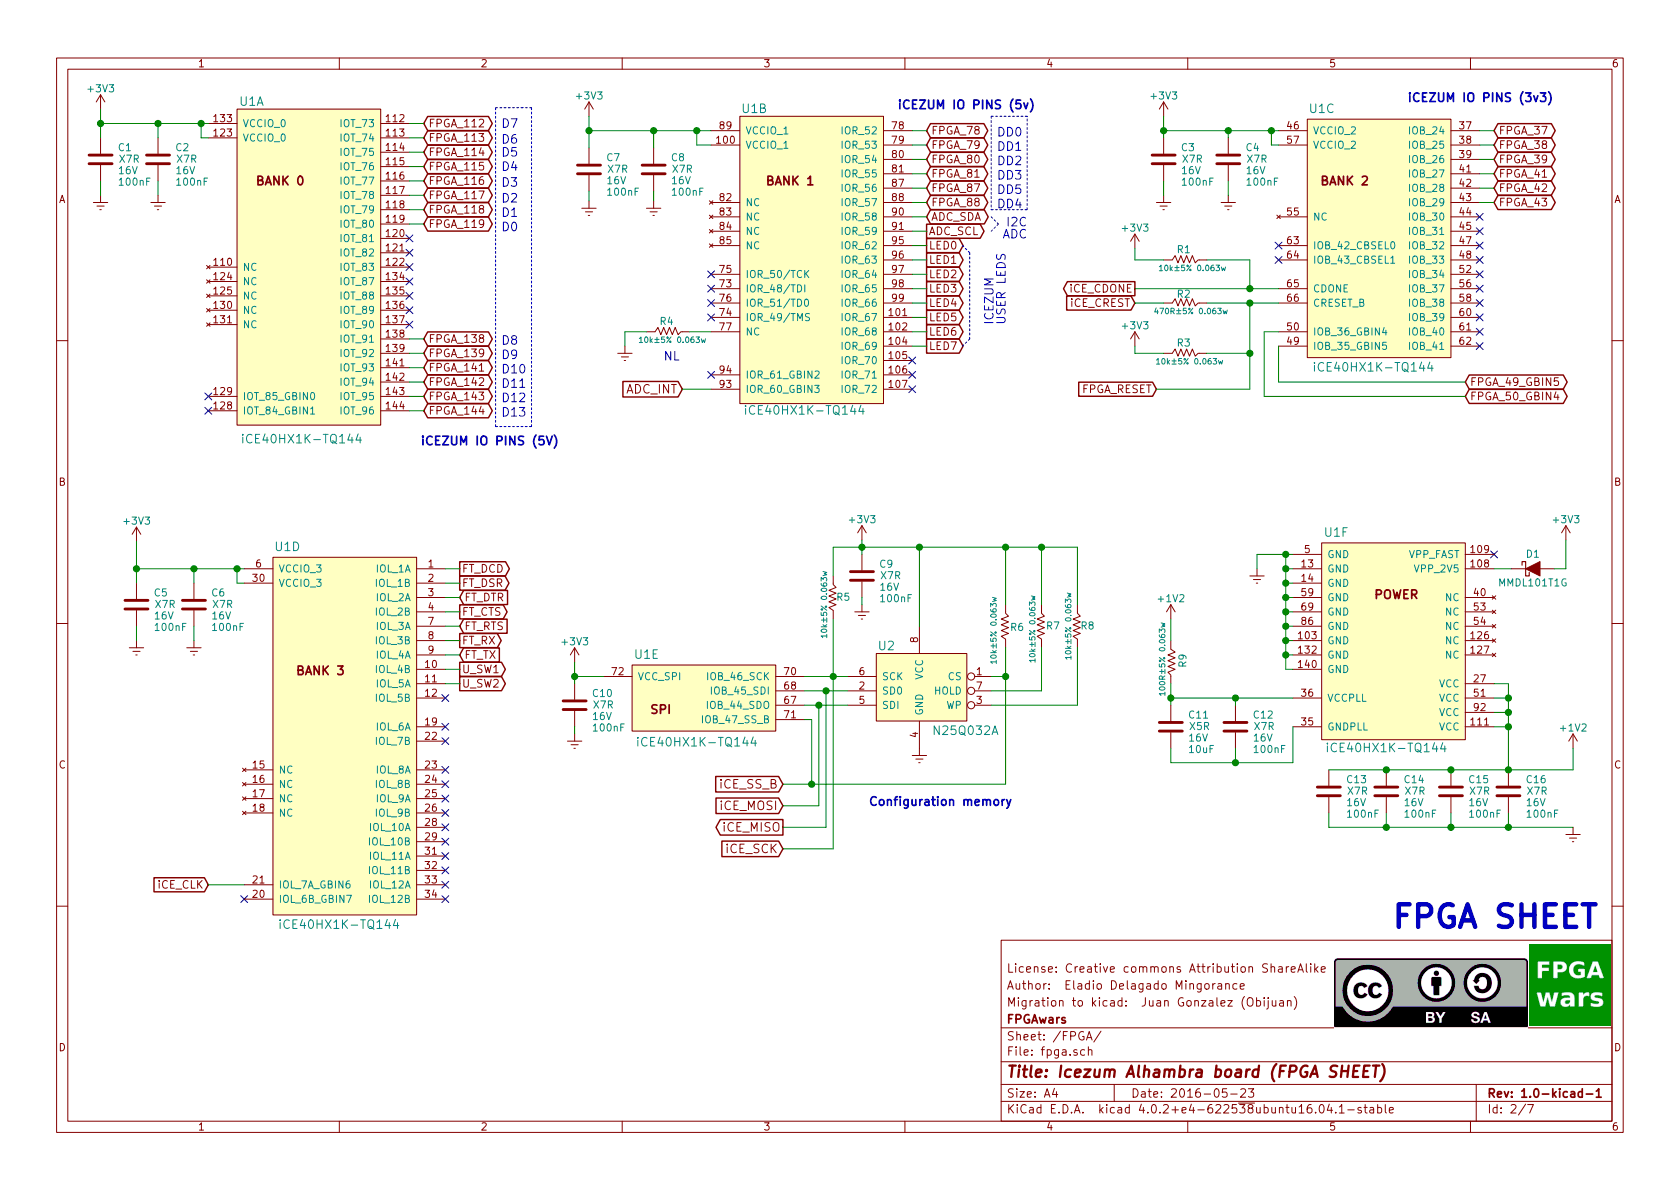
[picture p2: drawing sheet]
EESchema Schematic File Version 2
LIBS:icezum
EELAYER 25 0
EELAYER END
$Descr A4 11693 8268
encoding utf-8
Sheet 2 7
Title "Icezum Alhambra board (FPGA SHEET)"
Date "2016-05-23"
Rev "1.0-kicad-1"
Comp "FPGAwars"
Comment1 "Migration to kicad:  Juan Gonzalez (Obijuan)"
Comment2 "Author:  Eladio Delagado Mingorance"
Comment3 "License: Creative commons Attribution ShareAlike "
Comment4 ""
$EndDescr
$Comp
L C C1
U 1 1
P 700 1100
F 0 "C1" H 820 1180 50  0000 L CNN
F 1 "100nF" H 820 940 50  0000 L CNN
F 2 "" H 738 950 50  0000 C CNN
F 3 "" H 700 1100 50  0000 C CNN
F 4 "X7R" H 900 1100 50  0000 C CNN "class"
F 5 "16V" H 890 1020 50  0000 C CNN "Voltage"
	1    700  1100
	1    0    0    -1  
$EndComp
$Comp
L +3V3 #PWR01
U 1 1
P 700 750
F 0 "#PWR01" H 700 600 50  0001 C CNN
F 1 "+3V3" H 700 890 50  0000 C CNN
F 2 "" H 700 750 50  0000 C CNN
F 3 "" H 700 750 50  0000 C CNN
	1    700  750 
	1    0    0    -1  
$EndComp
$Comp
L C C2
U 1 1
P 1100 1100
F 0 "C2" H 1220 1180 50  0000 L CNN
F 1 "100nF" H 1220 940 50  0000 L CNN
F 2 "" H 1138 950 50  0000 C CNN
F 3 "" H 1100 1100 50  0000 C CNN
F 4 "X7R" H 1300 1100 50  0000 C CNN "class"
F 5 "16V" H 1290 1020 50  0000 C CNN "Voltage"
	1    1100 1100
	1    0    0    -1  
$EndComp
$Comp
L GNDREF #PWR02
U 1 1
P 1100 1350
F 0 "#PWR02" H 1100 1100 50  0001 C CNN
F 1 "GNDREF" H 1100 1200 50  0001 C CNN
F 2 "" H 1100 1350 50  0000 C CNN
F 3 "" H 1100 1350 50  0000 C CNN
	1    1100 1350
	1    0    0    -1  
$EndComp
Text GLabel 2950 850  2    54   BiDi ~ 0
FPGA_112
Text GLabel 2950 950  2    54   BiDi ~ 0
FPGA_113
Text GLabel 2950 1050 2    54   BiDi ~ 0
FPGA_114
Text GLabel 2950 1150 2    54   BiDi ~ 0
FPGA_115
Text GLabel 2950 1250 2    54   BiDi ~ 0
FPGA_116
Text GLabel 2950 1350 2    54   BiDi ~ 0
FPGA_117
Text GLabel 2950 1450 2    54   BiDi ~ 0
FPGA_118
Text GLabel 2950 1550 2    54   BiDi ~ 0
FPGA_119
Text GLabel 2950 2350 2    54   BiDi ~ 0
FPGA_138
Text GLabel 2950 2450 2    54   BiDi ~ 0
FPGA_139
Text GLabel 2950 2550 2    54   BiDi ~ 0
FPGA_141
Text GLabel 2950 2650 2    54   BiDi ~ 0
FPGA_142
Text GLabel 2950 2750 2    54   BiDi ~ 0
FPGA_143
Text GLabel 2950 2850 2    54   BiDi ~ 0
FPGA_144
NoConn ~ 2850 1650
NoConn ~ 2850 1750
NoConn ~ 2850 1850
NoConn ~ 2850 1950
NoConn ~ 2850 2050
NoConn ~ 2850 2150
NoConn ~ 2850 2250
$Comp
L iCE40HX1K-TQ144 U1
U 2 1
P 4950 900
F 0 "U1" H 5250 1050 60  0000 C CNN
F 1 "iCE40HX1K-TQ144" H 5600 -1050 60  0000 C CNN
F 2 "" H 5250 500 60  0000 C CNN
F 3 "" H 5250 500 60  0000 C CNN
	2    4950 900 
	1    0    0    -1  
$EndComp
$Comp
L C C7
U 1 1
P 4100 1170
F 0 "C7" H 4220 1250 50  0000 L CNN
F 1 "100nF" H 4220 1010 50  0000 L CNN
F 2 "" H 4138 1020 50  0000 C CNN
F 3 "" H 4100 1170 50  0000 C CNN
F 4 "X7R" H 4300 1170 50  0000 C CNN "class"
F 5 "16V" H 4290 1090 50  0000 C CNN "Voltage"
	1    4100 1170
	1    0    0    -1  
$EndComp
$Comp
L +3V3 #PWR03
U 1 1
P 4100 800
F 0 "#PWR03" H 4100 650 50  0001 C CNN
F 1 "+3V3" H 4100 940 50  0000 C CNN
F 2 "" H 4100 800 50  0000 C CNN
F 3 "" H 4100 800 50  0000 C CNN
	1    4100 800 
	1    0    0    -1  
$EndComp
$Comp
L GNDREF #PWR04
U 1 1
P 4100 1390
F 0 "#PWR04" H 4100 1140 50  0001 C CNN
F 1 "GNDREF" H 4100 1240 50  0001 C CNN
F 2 "" H 4100 1390 50  0000 C CNN
F 3 "" H 4100 1390 50  0000 C CNN
	1    4100 1390
	1    0    0    -1  
$EndComp
$Comp
L C C8
U 1 1
P 4550 1170
F 0 "C8" H 4670 1250 50  0000 L CNN
F 1 "100nF" H 4670 1010 50  0000 L CNN
F 2 "" H 4588 1020 50  0000 C CNN
F 3 "" H 4550 1170 50  0000 C CNN
F 4 "X7R" H 4750 1170 50  0000 C CNN "class"
F 5 "16V" H 4740 1090 50  0000 C CNN "Voltage"
	1    4550 1170
	1    0    0    -1  
$EndComp
$Comp
L GNDREF #PWR05
U 1 1
P 4550 1390
F 0 "#PWR05" H 4550 1140 50  0001 C CNN
F 1 "GNDREF" H 4550 1240 50  0001 C CNN
F 2 "" H 4550 1390 50  0000 C CNN
F 3 "" H 4550 1390 50  0000 C CNN
	1    4550 1390
	1    0    0    -1  
$EndComp
$Comp
L R R4
U 1 1
P 4800 2300
F 0 "R4" V 4730 2140 50  0000 C CNN
F 1 "10k±5% 0.063w" V 4860 2180 39  0000 C CNN
F 2 "" V 4730 2300 50  0000 C CNN
F 3 "" H 4800 2300 50  0000 C CNN
	1    4800 2300
	0    1    1    0   
$EndComp
$Comp
L GNDREF #PWR06
U 1 1
P 4350 2400
F 0 "#PWR06" H 4350 2150 50  0001 C CNN
F 1 "GNDREF" H 4350 2250 50  0001 C CNN
F 2 "" H 4350 2400 50  0000 C CNN
F 3 "" H 4350 2400 50  0000 C CNN
	1    4350 2400
	1    0    0    -1  
$EndComp
Text GLabel 4750 2700 0    60   Input ~ 0
ADC_INT
Text GLabel 6450 900  2    54   BiDi ~ 0
FPGA_78
Text GLabel 6450 1000 2    54   BiDi ~ 0
FPGA_79
Text GLabel 6450 1100 2    54   BiDi ~ 0
FPGA_80
Text GLabel 6450 1200 2    54   BiDi ~ 0
FPGA_81
Text GLabel 6450 1300 2    54   BiDi ~ 0
FPGA_87
Text GLabel 6450 1400 2    54   BiDi ~ 0
FPGA_88
Text GLabel 6450 1500 2    54   BiDi ~ 0
ADC_SDA
Text GLabel 6450 1600 2    54   Output ~ 0
ADC_SCL
NoConn ~ 6350 2700
NoConn ~ 6350 2600
NoConn ~ 6350 2500
Text GLabel 6450 1700 2    54   Output ~ 0
LED0
Text GLabel 6450 1800 2    54   Output ~ 0
LED1
Text GLabel 6450 1900 2    54   Output ~ 0
LED2
Text GLabel 6450 2000 2    54   Output ~ 0
LED3
Text GLabel 6450 2100 2    54   Output ~ 0
LED4
Text GLabel 6450 2200 2    54   Output ~ 0
LED5
Text GLabel 6450 2300 2    54   Output ~ 0
LED6
Text GLabel 6450 2400 2    54   Output ~ 0
LED7
$Comp
L iCE40HX1K-TQ144 U1
U 3 1
P 8900 900
F 0 "U1" H 9200 1050 60  0000 C CNN
F 1 "iCE40HX1K-TQ144" H 9560 -750 60  0000 C CNN
F 2 "" H 9200 500 60  0000 C CNN
F 3 "" H 9200 500 60  0000 C CNN
	3    8900 900 
	1    0    0    -1  
$EndComp
$Comp
L C C3
U 1 1
P 8100 1100
F 0 "C3" H 8220 1180 50  0000 L CNN
F 1 "100nF" H 8220 940 50  0000 L CNN
F 2 "" H 8138 950 50  0000 C CNN
F 3 "" H 8100 1100 50  0000 C CNN
F 4 "X7R" H 8300 1100 50  0000 C CNN "class"
F 5 "16V" H 8290 1020 50  0000 C CNN "Voltage"
	1    8100 1100
	1    0    0    -1  
$EndComp
$Comp
L +3V3 #PWR07
U 1 1
P 8100 800
F 0 "#PWR07" H 8100 650 50  0001 C CNN
F 1 "+3V3" H 8100 940 50  0000 C CNN
F 2 "" H 8100 800 50  0000 C CNN
F 3 "" H 8100 800 50  0000 C CNN
	1    8100 800 
	1    0    0    -1  
$EndComp
$Comp
L GNDREF #PWR08
U 1 1
P 8100 1350
F 0 "#PWR08" H 8100 1100 50  0001 C CNN
F 1 "GNDREF" H 8100 1200 50  0001 C CNN
F 2 "" H 8100 1350 50  0000 C CNN
F 3 "" H 8100 1350 50  0000 C CNN
	1    8100 1350
	1    0    0    -1  
$EndComp
$Comp
L C C4
U 1 1
P 8550 1100
F 0 "C4" H 8670 1180 50  0000 L CNN
F 1 "100nF" H 8670 940 50  0000 L CNN
F 2 "" H 8588 950 50  0000 C CNN
F 3 "" H 8550 1100 50  0000 C CNN
F 4 "X7R" H 8750 1100 50  0000 C CNN "class"
F 5 "16V" H 8740 1020 50  0000 C CNN "Voltage"
	1    8550 1100
	1    0    0    -1  
$EndComp
$Comp
L GNDREF #PWR09
U 1 1
P 8550 1350
F 0 "#PWR09" H 8550 1100 50  0001 C CNN
F 1 "GNDREF" H 8550 1200 50  0001 C CNN
F 2 "" H 8550 1350 50  0000 C CNN
F 3 "" H 8550 1350 50  0000 C CNN
	1    8550 1350
	1    0    0    -1  
$EndComp
Text GLabel 10400 900  2    54   BiDi ~ 0
FPGA_37
Text GLabel 10400 1000 2    54   BiDi ~ 0
FPGA_38
Text GLabel 10400 1100 2    54   BiDi ~ 0
FPGA_39
Text GLabel 10400 1200 2    54   BiDi ~ 0
FPGA_41
Text GLabel 10400 1300 2    54   BiDi ~ 0
FPGA_42
Text GLabel 10400 1400 2    54   BiDi ~ 0
FPGA_43
Text GLabel 7900 2000 0    54   Output ~ 0
iCE_CDONE
Text GLabel 7900 2100 0    54   Input ~ 0
iCE_CREST
$Comp
L R R2
U 1 1
P 8400 2100
F 0 "R2" V 8340 1940 50  0000 C CNN
F 1 "470R±5% 0.063w" V 8460 1990 39  0000 C CNN
F 2 "" V 8330 2100 50  0000 C CNN
F 3 "" H 8400 2100 50  0000 C CNN
	1    8400 2100
	0    1    1    0   
$EndComp
$Comp
L +3V3 #PWR010
U 1 1
P 7900 1720
F 0 "#PWR010" H 7900 1570 50  0001 C CNN
F 1 "+3V3" H 7900 1860 50  0000 C CNN
F 2 "" H 7900 1720 50  0000 C CNN
F 3 "" H 7900 1720 50  0000 C CNN
	1    7900 1720
	1    0    0    -1  
$EndComp
$Comp
L +3V3 #PWR011
U 1 1
P 7900 2400
F 0 "#PWR011" H 7900 2250 50  0001 C CNN
F 1 "+3V3" H 7900 2540 50  0000 C CNN
F 2 "" H 7900 2400 50  0000 C CNN
F 3 "" H 7900 2400 50  0000 C CNN
	1    7900 2400
	1    0    0    -1  
$EndComp
$Comp
L R R3
U 1 1
P 8400 2450
F 0 "R3" V 8330 2290 50  0000 C CNN
F 1 "10k±5% 0.063w" V 8460 2330 39  0000 C CNN
F 2 "" V 8330 2450 50  0000 C CNN
F 3 "" H 8400 2450 50  0000 C CNN
	1    8400 2450
	0    1    1    0   
$EndComp
Text GLabel 8050 2700 0    54   Input ~ 0
FPGA_RESET
Text GLabel 10200 2650 2    54   BiDi ~ 0
FPGA_49_GBIN5
Text GLabel 10200 2750 2    54   BiDi ~ 0
FPGA_50_GBIN4
$Comp
L C C5
U 1 1
P 950 4200
F 0 "C5" H 1070 4280 50  0000 L CNN
F 1 "100nF" H 1070 4040 50  0000 L CNN
F 2 "" H 988 4050 50  0000 C CNN
F 3 "" H 950 4200 50  0000 C CNN
F 4 "X7R" H 1150 4200 50  0000 C CNN "class"
F 5 "16V" H 1140 4120 50  0000 C CNN "Voltage"
	1    950  4200
	1    0    0    -1  
$EndComp
$Comp
L +3V3 #PWR012
U 1 1
P 950 3760
F 0 "#PWR012" H 950 3610 50  0001 C CNN
F 1 "+3V3" H 950 3900 50  0000 C CNN
F 2 "" H 950 3760 50  0000 C CNN
F 3 "" H 950 3760 50  0000 C CNN
	1    950  3760
	1    0    0    -1  
$EndComp
$Comp
L GNDREF #PWR013
U 1 1
P 950 4450
F 0 "#PWR013" H 950 4200 50  0001 C CNN
F 1 "GNDREF" H 950 4300 50  0001 C CNN
F 2 "" H 950 4450 50  0000 C CNN
F 3 "" H 950 4450 50  0000 C CNN
	1    950  4450
	1    0    0    -1  
$EndComp
$Comp
L GNDREF #PWR014
U 1 1
P 1350 4450
F 0 "#PWR014" H 1350 4200 50  0001 C CNN
F 1 "GNDREF" H 1350 4300 50  0001 C CNN
F 2 "" H 1350 4450 50  0000 C CNN
F 3 "" H 1350 4450 50  0000 C CNN
	1    1350 4450
	1    0    0    -1  
$EndComp
Text GLabel 3200 3950 2    54   Output ~ 0
FT_DCD
Text GLabel 3200 4050 2    54   Output ~ 0
FT_DSR
Text GLabel 3200 4150 2    54   Input ~ 0
FT_DTR
Text GLabel 3200 4250 2    54   Output ~ 0
FT_CTS
Text GLabel 3200 4350 2    54   Input ~ 0
FT_RTS
Text GLabel 3200 4450 2    54   Output ~ 0
FT_RX
Text GLabel 3200 4550 2    54   Input ~ 0
FT_TX
Text GLabel 3200 4650 2    54   Output ~ 0
U_SW1
Text GLabel 3200 4750 2    54   Output ~ 0
U_SW2
Text GLabel 1450 6150 0    54   Input ~ 0
iCE_CLK
$Comp
L +1V2 #PWR015
U 1 1
P 8150 4300
F 0 "#PWR015" H 8150 4150 50  0001 C CNN
F 1 "+1V2" H 8150 4440 50  0000 C CNN
F 2 "" H 8150 4300 50  0000 C CNN
F 3 "" H 8150 4300 50  0000 C CNN
	1    8150 4300
	1    0    0    -1  
$EndComp
$Comp
L R R9
U 1 1
P 8150 4750
F 0 "R9" V 8070 4590 50  0000 C CNN
F 1 "100R±5% 0.063w" V 8210 4580 39  0000 C CNN
F 2 "" V 8080 4750 50  0000 C CNN
F 3 "" H 8150 4750 50  0000 C CNN
	1    8150 4750
	-1   0    0    1   
$EndComp
$Comp
L C C12
U 1 1
P 8600 5050
F 0 "C12" H 8720 5130 50  0000 L CNN
F 1 "100nF" H 8720 4890 50  0000 L CNN
F 2 "" H 8638 4900 50  0000 C CNN
F 3 "" H 8600 5050 50  0000 C CNN
F 4 "X7R" H 8800 5050 50  0000 C CNN "class"
F 5 "16V" H 8790 4970 50  0000 C CNN "Voltage"
	1    8600 5050
	1    0    0    -1  
$EndComp
$Comp
L C C11
U 1 1
P 8150 5050
F 0 "C11" H 8270 5130 50  0000 L CNN
F 1 "10uF" H 8270 4890 50  0000 L CNN
F 2 "" H 8188 4900 50  0000 C CNN
F 3 "" H 8150 5050 50  0000 C CNN
F 4 "X5R" H 8350 5050 50  0000 C CNN "class"
F 5 "16V" H 8340 4970 50  0000 C CNN "Voltage"
	1    8150 5050
	1    0    0    -1  
$EndComp
NoConn ~ 10400 3850
$Comp
L C C13
U 1 1
P 9250 5500
F 0 "C13" H 9370 5580 50  0000 L CNN
F 1 "100nF" H 9370 5340 50  0000 L CNN
F 2 "" H 9288 5350 50  0000 C CNN
F 3 "" H 9250 5500 50  0000 C CNN
F 4 "X7R" H 9450 5500 50  0000 C CNN "class"
F 5 "16V" H 9440 5420 50  0000 C CNN "Voltage"
	1    9250 5500
	1    0    0    -1  
$EndComp
$Comp
L GNDREF #PWR017
U 1 1
P 10950 5750
F 0 "#PWR017" H 10950 5500 50  0001 C CNN
F 1 "GNDREF" H 10950 5600 50  0001 C CNN
F 2 "" H 10950 5750 50  0000 C CNN
F 3 "" H 10950 5750 50  0000 C CNN
	1    10950 5750
	1    0    0    -1  
$EndComp
$Comp
L C C14
U 1 1
P 9650 5500
F 0 "C14" H 9770 5580 50  0000 L CNN
F 1 "100nF" H 9770 5340 50  0000 L CNN
F 2 "" H 9688 5350 50  0000 C CNN
F 3 "" H 9650 5500 50  0000 C CNN
F 4 "X7R" H 9850 5500 50  0000 C CNN "class"
F 5 "16V" H 9840 5420 50  0000 C CNN "Voltage"
	1    9650 5500
	1    0    0    -1  
$EndComp
$Comp
L C C15
U 1 1
P 10100 5500
F 0 "C15" H 10220 5580 50  0000 L CNN
F 1 "100nF" H 10220 5340 50  0000 L CNN
F 2 "" H 10138 5350 50  0000 C CNN
F 3 "" H 10100 5500 50  0000 C CNN
F 4 "X7R" H 10300 5500 50  0000 C CNN "class"
F 5 "16V" H 10290 5420 50  0000 C CNN "Voltage"
	1    10100 5500
	1    0    0    -1  
$EndComp
$Comp
L C C16
U 1 1
P 10500 5500
F 0 "C16" H 10620 5580 50  0000 L CNN
F 1 "100nF" H 10620 5340 50  0000 L CNN
F 2 "" H 10538 5350 50  0000 C CNN
F 3 "" H 10500 5500 50  0000 C CNN
F 4 "X7R" H 10700 5500 50  0000 C CNN "class"
F 5 "16V" H 10690 5420 50  0000 C CNN "Voltage"
	1    10500 5500
	1    0    0    -1  
$EndComp
$Comp
L +3V3 #PWR019
U 1 1
P 10900 3750
F 0 "#PWR019" H 10900 3600 50  0001 C CNN
F 1 "+3V3" H 10900 3890 50  0000 C CNN
F 2 "" H 10900 3750 50  0000 C CNN
F 3 "" H 10900 3750 50  0000 C CNN
	1    10900 3750
	1    0    0    -1  
$EndComp
$Comp
L D_Schottky D1
U 1 1
P 10670 3950
F 0 "D1" H 10670 4050 50  0000 C CNN
F 1 "MMDL101T1G" H 10670 3850 50  0000 C CNN
F 2 "" H 10670 3950 50  0000 C CNN
F 3 "" H 10670 3950 50  0000 C CNN
	1    10670 3950
	1    0    0    -1  
$EndComp
Text Notes 4620 2500 0    60   ~ 0
NL
$Comp
L iCE40HX1K-TQ144 U1
U 5 1
P 4200 4700
F 0 "U1" H 4500 4850 60  0000 C CNN
F 1 "iCE40HX1K-TQ144" H 4850 4240 60  0000 C CNN
F 2 "" H 4550 3500 60  0000 C CNN
F 3 "" H 4550 3500 60  0000 C CNN
	5    4200 4700
	1    0    0    -1  
$EndComp
$Comp
L C C9
U 1 1
P 6000 4000
F 0 "C9" H 6120 4080 50  0000 L CNN
F 1 "100nF" H 6120 3840 50  0000 L CNN
F 2 "" H 6038 3850 50  0000 C CNN
F 3 "" H 6000 4000 50  0000 C CNN
F 4 "X7R" H 6200 4000 50  0000 C CNN "class"
F 5 "16V" H 6190 3920 50  0000 C CNN "Voltage"
	1    6000 4000
	1    0    0    -1  
$EndComp
$Comp
L GNDREF #PWR020
U 1 1
P 6000 4200
F 0 "#PWR020" H 6000 3950 50  0001 C CNN
F 1 "GNDREF" H 6000 4050 50  0001 C CNN
F 2 "" H 6000 4200 50  0000 C CNN
F 3 "" H 6000 4200 50  0000 C CNN
	1    6000 4200
	1    0    0    -1  
$EndComp
$Comp
L R R6
U 1 1
P 7000 4200
F 0 "R6" H 7080 4040 50  0000 C CNN
F 1 "10k±5% 0.063w" V 6920 4020 39  0000 C CNN
F 2 "" V 6930 4200 50  0000 C CNN
F 3 "" H 7000 4200 50  0000 C CNN
	1    7000 4200
	1    0    0    -1  
$EndComp
$Comp
L R R7
U 1 1
P 7250 4200
F 0 "R7" H 7330 4050 50  0000 C CNN
F 1 "10k±5% 0.063w" V 7190 4030 39  0000 C CNN
F 2 "" V 7180 4200 50  0000 C CNN
F 3 "" H 7250 4200 50  0000 C CNN
	1    7250 4200
	1    0    0    -1  
$EndComp
$Comp
L R R8
U 1 1
P 7500 4200
F 0 "R8" H 7570 4050 50  0000 C CNN
F 1 "10k±5% 0.063w" V 7440 4050 39  0000 C CNN
F 2 "" V 7430 4200 50  0000 C CNN
F 3 "" H 7500 4200 50  0000 C CNN
	1    7500 4200
	1    0    0    -1  
$EndComp
$Comp
L R R5
U 1 1
P 5800 4000
F 0 "R5" H 5870 3850 50  0000 C CNN
F 1 "10k±5% 0.063w" V 5740 3800 39  0000 C CNN
F 2 "" V 5730 4000 50  0000 C CNN
F 3 "" H 5800 4000 50  0000 C CNN
	1    5800 4000
	1    0    0    -1  
$EndComp
$Comp
L C C10
U 1 1
P 4000 4900
F 0 "C10" H 4120 4980 50  0000 L CNN
F 1 "100nF" H 4120 4740 50  0000 L CNN
F 2 "" H 4038 4750 50  0000 C CNN
F 3 "" H 4000 4900 50  0000 C CNN
F 4 "X7R" H 4200 4900 50  0000 C CNN "class"
F 5 "16V" H 4190 4820 50  0000 C CNN "Voltage"
	1    4000 4900
	1    0    0    -1  
$EndComp
$Comp
L +3V3 #PWR021
U 1 1
P 4000 4600
F 0 "#PWR021" H 4000 4450 50  0001 C CNN
F 1 "+3V3" H 4000 4740 50  0000 C CNN
F 2 "" H 4000 4600 50  0000 C CNN
F 3 "" H 4000 4600 50  0000 C CNN
	1    4000 4600
	1    0    0    -1  
$EndComp
$Comp
L GNDREF #PWR022
U 1 1
P 4000 5100
F 0 "#PWR022" H 4000 4850 50  0001 C CNN
F 1 "GNDREF" H 4000 4950 50  0001 C CNN
F 2 "" H 4000 5100 50  0000 C CNN
F 3 "" H 4000 5100 50  0000 C CNN
	1    4000 5100
	1    0    0    -1  
$EndComp
Text GLabel 5450 5450 0    60   Input ~ 0
iCE_SS_B
Text GLabel 5450 5600 0    60   Input ~ 0
iCE_MOSI
Text GLabel 5450 5750 0    60   Output ~ 0
iCE_MISO
Text GLabel 5450 5900 0    60   Input ~ 0
iCE_SCK
$Comp
L GNDREF #PWR023
U 1 1
P 6400 5200
F 0 "#PWR023" H 6400 4950 50  0001 C CNN
F 1 "GNDREF" H 6400 5050 50  0001 C CNN
F 2 "" H 6400 5200 50  0000 C CNN
F 3 "" H 6400 5200 50  0000 C CNN
	1    6400 5200
	1    0    0    -1  
$EndComp
Text Notes 3490 2890 0    60   ~ 0
D13
Text Notes 3490 2790 0    60   ~ 0
D12
Text Notes 3490 2690 0    60   ~ 0
D11
Text Notes 3490 2590 0    60   ~ 0
D10
Text Notes 3490 2490 0    60   ~ 0
D9
Text Notes 3490 2390 0    60   ~ 0
D8
Text Notes 1950 1700 0    60   ~ 12
FPGA
Text Notes 3490 1600 0    60   ~ 0
D0
Text Notes 3490 1500 0    60   ~ 0
D1
Text Notes 3490 1400 0    60   ~ 0
D2
Text Notes 3490 1290 0    60   ~ 0
D3
Text Notes 3490 1180 0    60   ~ 0
D4
Text Notes 3490 1080 0    60   ~ 0
D5
Text Notes 3490 990  0    60   ~ 0
D6
Text Notes 3490 880  0    60   ~ 0
D7
Text Notes 2930 3090 0    60   ~ 12
iCEZUM IO PINS (5V)
$Comp
L R R1
U 1 1
P 8400 1800
F 0 "R1" V 8330 1640 50  0000 C CNN
F 1 "10k±5% 0.063w" V 8460 1700 39  0000 C CNN
F 2 "" V 8330 1800 50  0000 C CNN
F 3 "" H 8400 1800 50  0000 C CNN
	1    8400 1800
	0    1    1    0   
$EndComp
$Comp
L GNDREF #PWR024
U 1 1
P 700 1350
F 0 "#PWR024" H 700 1100 50  0001 C CNN
F 1 "GNDREF" H 700 1200 50  0001 C CNN
F 2 "" H 700 1350 50  0000 C CNN
F 3 "" H 700 1350 50  0000 C CNN
	1    700  1350
	1    0    0    -1  
$EndComp
$Comp
L iCE40HX1K-TQ144 U1
U 1 1
P 1450 850
F 0 "U1" H 1750 1000 60  0000 C CNN
F 1 "iCE40HX1K-TQ144" H 2100 -1350 60  0000 C CNN
F 2 "" H 1750 450 60  0000 C CNN
F 3 "" H 1750 450 60  0000 C CNN
	1    1450 850 
	1    0    0    -1  
$EndComp
NoConn ~ 1450 2850
NoConn ~ 1450 2750
NoConn ~ 4950 1900
NoConn ~ 4950 2000
NoConn ~ 4950 2100
NoConn ~ 4950 2200
NoConn ~ 4950 2600
Text Notes 6940 940  0    60   ~ 0
DD0
Text Notes 6940 1040 0    60   ~ 0
DD1
Text Notes 6940 1140 0    60   ~ 0
DD2
Text Notes 6940 1240 0    60   ~ 0
DD3
Text Notes 6940 1440 0    60   ~ 0
DD4
Text Notes 6940 1340 0    60   ~ 0
DD5
Text Notes 6250 750  0    60   ~ 12
iCEZUM IO PINS (5v)
Text Notes 7000 2250 1    60   ~ 0
ICEZUM \nUSER LEDS
Text Notes 7150 1650 2    60   ~ 0
I2C\nADC
Text Notes 9800 700  0    60   ~ 12
iCEZUM IO PINS (3v3)
NoConn ~ 8900 1700
NoConn ~ 8900 1800
NoConn ~ 10300 1500
NoConn ~ 10300 1600
NoConn ~ 10300 1700
NoConn ~ 10300 1800
NoConn ~ 10300 1900
NoConn ~ 10300 2000
NoConn ~ 10300 2100
NoConn ~ 10300 2200
NoConn ~ 10300 2300
NoConn ~ 10300 2400
$Comp
L C C6
U 1 1
P 1350 4200
F 0 "C6" H 1470 4280 50  0000 L CNN
F 1 "100nF" H 1470 4040 50  0000 L CNN
F 2 "" H 1388 4050 50  0000 C CNN
F 3 "" H 1350 4200 50  0000 C CNN
F 4 "X7R" H 1550 4200 50  0000 C CNN "class"
F 5 "16V" H 1540 4120 50  0000 C CNN "Voltage"
	1    1350 4200
	1    0    0    -1  
$EndComp
NoConn ~ 1700 6250
$Comp
L iCE40HX1K-TQ144 U1
U 4 1
P 1700 3950
F 0 "U1" H 2000 4100 60  0000 C CNN
F 1 "iCE40HX1K-TQ144" H 2360 1470 60  0000 C CNN
F 2 "" H 2000 2650 60  0000 C CNN
F 3 "" H 2000 2650 60  0000 C CNN
	4    1700 3950
	1    0    0    -1  
$EndComp
NoConn ~ 3100 4850
NoConn ~ 3100 5050
NoConn ~ 3100 5150
NoConn ~ 3100 5350
NoConn ~ 3100 5450
NoConn ~ 3100 5550
NoConn ~ 3100 5650
NoConn ~ 3100 5750
NoConn ~ 3100 5850
NoConn ~ 3100 5950
NoConn ~ 3100 6050
NoConn ~ 3100 6150
NoConn ~ 3100 6250
$Comp
L N25Q032A U2
U 1 1
P 5900 4700
F 0 "U2" H 6170 4910 60  0000 C CNN
F 1 "N25Q032A" H 6720 4320 60  0000 C CNN
F 2 "" H 6430 4800 60  0000 C CNN
F 3 "" H 6430 4800 60  0000 C CNN
	1    5900 4700
	1    0    0    -1  
$EndComp
$Comp
L +3V3 #PWR025
U 1 1
P 6000 3750
F 0 "#PWR025" H 6000 3600 50  0001 C CNN
F 1 "+3V3" H 6000 3890 50  0000 C CNN
F 2 "" H 6000 3750 50  0000 C CNN
F 3 "" H 6000 3750 50  0000 C CNN
	1    6000 3750
	1    0    0    -1  
$EndComp
Text Notes 6050 5600 0    60   ~ 12
Configuration memory
$Comp
L iCE40HX1K-TQ144 U1
U 6 1
P 9000 3850
F 0 "U1" H 9300 4000 60  0000 C CNN
F 1 "iCE40HX1K-TQ144" H 9650 2500 60  0000 C CNN
F 2 "" H 9300 2550 60  0000 C CNN
F 3 "" H 9300 2550 60  0000 C CNN
	6    9000 3850
	1    0    0    -1  
$EndComp
$Comp
L GNDREF #PWR016
U 1 1
P 8750 3950
F 0 "#PWR016" H 8750 3700 50  0001 C CNN
F 1 "GNDREF" H 8750 3800 50  0001 C CNN
F 2 "" H 8750 3950 50  0000 C CNN
F 3 "" H 8750 3950 50  0000 C CNN
	1    8750 3950
	1    0    0    -1  
$EndComp
Wire Wire Line
	2850 950  2950 950 
Wire Wire Line
	2850 1050 2950 1050
Wire Wire Line
	2950 1150 2850 1150
Wire Wire Line
	2850 1250 2950 1250
Wire Wire Line
	2950 1350 2850 1350
Wire Wire Line
	2850 1450 2950 1450
Wire Wire Line
	2950 1550 2850 1550
Wire Wire Line
	2850 2850 2950 2850
Wire Wire Line
	2950 2750 2850 2750
Wire Wire Line
	2850 2650 2950 2650
Wire Wire Line
	2950 2550 2850 2550
Wire Wire Line
	2850 2450 2950 2450
Wire Wire Line
	2850 2350 2950 2350
Wire Wire Line
	4100 800  4100 1020
Connection ~ 4100 900 
Wire Wire Line
	4100 1390 4100 1320
Wire Wire Line
	4550 1390 4550 1320
Wire Wire Line
	4550 1020 4550 900 
Connection ~ 4550 900 
Wire Wire Line
	6450 900  6350 900 
Wire Wire Line
	6450 1000 6350 1000
Wire Wire Line
	6450 1100 6350 1100
Wire Wire Line
	6450 1200 6350 1200
Wire Wire Line
	6450 1300 6350 1300
Wire Wire Line
	6450 1400 6350 1400
Wire Wire Line
	6450 1500 6350 1500
Wire Wire Line
	6450 1600 6350 1600
Wire Wire Line
	6450 1700 6350 1700
Wire Wire Line
	6350 1800 6450 1800
Wire Wire Line
	6350 1900 6450 1900
Wire Wire Line
	6450 2000 6350 2000
Wire Wire Line
	6350 2100 6450 2100
Wire Wire Line
	6450 2200 6350 2200
Wire Wire Line
	6350 2300 6450 2300
Wire Wire Line
	6450 2400 6350 2400
Wire Wire Line
	7900 2000 8900 2000
Wire Wire Line
	8400 2100 8900 2100
Connection ~ 8700 2000
Wire Wire Line
	8700 2700 8050 2700
Wire Wire Line
	8700 2120 8700 2700
Connection ~ 8700 2100
Wire Wire Line
	950  3760 950  4050
Connection ~ 950  3950
Wire Wire Line
	10500 4750 10400 4750
Wire Wire Line
	10400 4850 10500 4850
Connection ~ 10500 4850
Wire Wire Line
	10500 4950 10400 4950
Connection ~ 10500 4950
Wire Wire Line
	10500 5050 10400 5050
Connection ~ 10500 5050
Wire Wire Line
	10400 3950 10520 3950
Wire Wire Line
	10820 3950 10900 3950
Wire Wire Line
	10900 3950 10900 3750
Wire Notes Line
	3450 740  3650 740 
Wire Notes Line
	3450 2960 3700 2960
Wire Notes Line
	3450 2960 3450 740 
Wire Notes Line
	3700 2960 3700 740 
Wire Notes Line
	3700 740  3640 740 
Wire Wire Line
	7900 1720 7900 1800
Wire Wire Line
	7900 1800 8100 1800
Wire Wire Line
	8400 1800 8700 1800
Wire Wire Line
	8700 1800 8700 2000
Wire Wire Line
	700  750  700  950 
Wire Wire Line
	700  1250 700  1350
Wire Wire Line
	1100 1350 1100 1250
Wire Wire Line
	1100 950  1100 850 
Wire Wire Line
	700  850  1450 850 
Connection ~ 700  850 
Connection ~ 1100 850 
Wire Wire Line
	1450 950  1400 950 
Wire Wire Line
	1400 950  1400 850 
Connection ~ 1400 850 
Wire Wire Line
	2850 850  2950 850 
Wire Wire Line
	4100 900  4950 900 
Wire Wire Line
	4950 1000 4850 1000
Wire Wire Line
	4850 1000 4850 900 
Connection ~ 4850 900 
Wire Wire Line
	4750 2700 4950 2700
Wire Wire Line
	4350 2400 4350 2300
Wire Wire Line
	4350 2300 4500 2300
Wire Wire Line
	4800 2300 4950 2300
Wire Notes Line
	6900 800  6900 1450
Wire Notes Line
	6900 1450 7150 1450
Wire Notes Line
	7150 1450 7150 800 
Wire Notes Line
	7150 800  6900 800 
Wire Notes Line
	6750 1750 6750 2350
Wire Notes Line
	6750 1750 6700 1700
Wire Notes Line
	6750 2350 6700 2400
Wire Notes Line
	6900 1500 6950 1550
Wire Notes Line
	6950 1550 6900 1600
Wire Wire Line
	8100 800  8100 950 
Wire Wire Line
	8100 900  8900 900 
Connection ~ 8100 900 
Wire Wire Line
	8550 950  8550 900 
Connection ~ 8550 900 
Wire Wire Line
	8900 1000 8850 1000
Wire Wire Line
	8850 1000 8850 900 
Connection ~ 8850 900 
Wire Wire Line
	8100 2100 7900 2100
Wire Wire Line
	8100 2450 7900 2450
Wire Wire Line
	7900 2450 7900 2400
Wire Wire Line
	8400 2450 8700 2450
Connection ~ 8700 2450
Wire Wire Line
	10200 2750 8800 2750
Wire Wire Line
	8800 2750 8800 2300
Wire Wire Line
	8800 2300 8900 2300
Wire Wire Line
	10200 2650 8900 2650
Wire Wire Line
	8900 2650 8900 2400
Wire Wire Line
	10300 900  10400 900 
Wire Wire Line
	10300 1000 10400 1000
Wire Wire Line
	10300 1100 10400 1100
Wire Wire Line
	10300 1200 10400 1200
Wire Wire Line
	10400 1300 10300 1300
Wire Wire Line
	10300 1400 10400 1400
Wire Wire Line
	950  3950 1700 3950
Wire Wire Line
	1700 4050 1650 4050
Wire Wire Line
	1650 4050 1650 3950
Connection ~ 1650 3950
Wire Wire Line
	1350 4050 1350 3950
Connection ~ 1350 3950
Wire Wire Line
	1350 4350 1350 4450
Wire Wire Line
	950  4450 950  4350
Wire Wire Line
	1450 6150 1700 6150
Wire Wire Line
	3100 3950 3200 3950
Wire Wire Line
	3200 4050 3100 4050
Wire Wire Line
	3200 4150 3100 4150
Wire Wire Line
	3200 4250 3100 4250
Wire Wire Line
	3200 4350 3100 4350
Wire Wire Line
	3200 4450 3100 4450
Wire Wire Line
	3200 4550 3100 4550
Wire Wire Line
	3200 4650 3100 4650
Wire Wire Line
	3200 4750 3100 4750
Wire Wire Line
	8550 1350 8550 1250
Wire Wire Line
	8100 1350 8100 1250
Wire Wire Line
	4000 5100 4000 5050
Wire Wire Line
	4000 4600 4000 4750
Wire Wire Line
	4200 4700 4000 4700
Connection ~ 4000 4700
Wire Wire Line
	5600 4700 5900 4700
Connection ~ 5800 4700
Wire Wire Line
	5600 4800 5900 4800
Wire Wire Line
	5800 5900 5450 5900
Wire Wire Line
	5800 4300 5800 5900
Wire Wire Line
	6000 3750 6000 3850
Wire Wire Line
	5800 3800 7500 3800
Wire Wire Line
	5800 3800 5800 4000
Wire Wire Line
	6000 4200 6000 4150
Connection ~ 6000 3800
Wire Wire Line
	6400 3800 6400 4350
Wire Wire Line
	5450 5750 5750 5750
Wire Wire Line
	5750 5750 5750 4800
Connection ~ 5750 4800
Wire Wire Line
	5650 5000 5650 5450
Wire Wire Line
	5600 4900 5900 4900
Wire Wire Line
	5450 5600 5700 5600
Wire Wire Line
	5700 5600 5700 4900
Connection ~ 5700 4900
Wire Wire Line
	5650 5000 5600 5000
Connection ~ 5650 5450
Wire Wire Line
	6900 4700 7000 4700
Wire Wire Line
	7000 4500 7000 5450
Wire Wire Line
	7000 3800 7000 4200
Connection ~ 6400 3800
Wire Wire Line
	7000 5450 5450 5450
Connection ~ 7000 4700
Wire Wire Line
	7250 3800 7250 4200
Connection ~ 7000 3800
Wire Wire Line
	7500 3800 7500 4200
Connection ~ 7250 3800
Wire Wire Line
	7250 4500 7250 4800
Wire Wire Line
	7250 4800 6900 4800
Wire Wire Line
	7500 4500 7500 4900
Wire Wire Line
	7500 4900 6900 4900
Wire Wire Line
	9000 3850 8750 3850
Wire Wire Line
	8750 3850 8750 3950
Wire Wire Line
	9000 4650 8950 4650
Wire Wire Line
	8950 4650 8950 3850
Connection ~ 8950 3850
Wire Wire Line
	9000 3950 8950 3950
Connection ~ 8950 3950
Wire Wire Line
	9000 4050 8950 4050
Connection ~ 8950 4050
Wire Wire Line
	9000 4150 8950 4150
Connection ~ 8950 4150
Wire Wire Line
	9000 4250 8950 4250
Connection ~ 8950 4250
Wire Wire Line
	9000 4350 8950 4350
Connection ~ 8950 4350
Wire Wire Line
	9000 4450 8950 4450
Connection ~ 8950 4450
Wire Wire Line
	9000 4550 8950 4550
Connection ~ 8950 4550
Wire Wire Line
	8150 4450 8150 4300
Wire Wire Line
	8150 4750 8150 4900
Wire Wire Line
	9000 4850 8150 4850
Connection ~ 8150 4850
Wire Wire Line
	8600 4900 8600 4850
Connection ~ 8600 4850
Wire Wire Line
	8150 5200 8150 5300
Wire Wire Line
	8150 5300 9000 5300
Wire Wire Line
	8600 5300 8600 5200
$Comp
L +1V2 #PWR018
U 1 1
P 10950 5200
F 0 "#PWR018" H 10950 5050 50  0001 C CNN
F 1 "+1V2" H 10950 5340 50  0000 C CNN
F 2 "" H 10950 5200 50  0000 C CNN
F 3 "" H 10950 5200 50  0000 C CNN
	1    10950 5200
	1    0    0    -1  
$EndComp
Wire Wire Line
	9000 5300 9000 5050
Connection ~ 8600 5300
Wire Wire Line
	9250 5350 10950 5350
Connection ~ 9650 5350
Connection ~ 10100 5350
Wire Wire Line
	10950 5350 10950 5200
Connection ~ 10500 5350
Wire Wire Line
	9250 5650 9250 5750
Wire Wire Line
	9250 5750 10950 5750
Wire Wire Line
	9650 5750 9650 5650
Wire Wire Line
	10100 5750 10100 5650
Connection ~ 9650 5750
Wire Wire Line
	10500 5750 10500 5650
Connection ~ 10100 5750
Connection ~ 10500 5750
Wire Wire Line
	10500 4750 10500 5350
Text Notes 9700 6450 0    157  ~ 31
FPGA SHEET
$EndSCHEMATC
